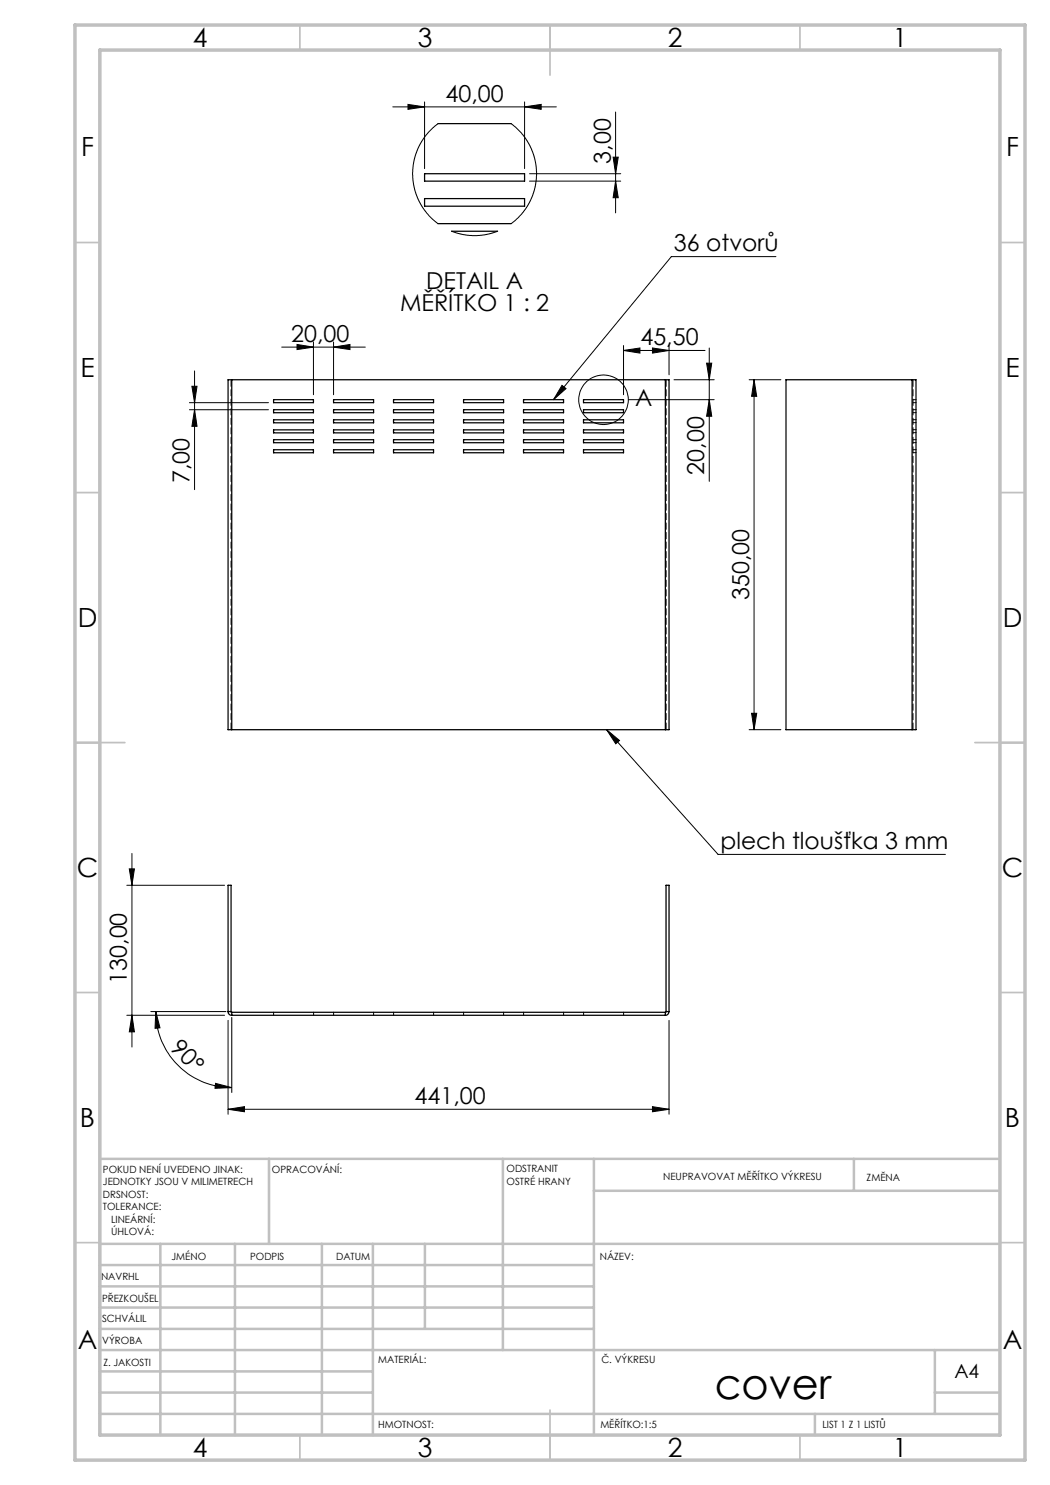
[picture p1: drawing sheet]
<svg xmlns="http://www.w3.org/2000/svg" width="210mm" height="297mm" viewBox="0 0 210 297" stroke-linecap="round" stroke-linejoin="round" font-family="sans-serif">
<g fill="none" stroke="#000" stroke-width=".2">
<path d="M78.6 21.4h32.7M81.6 20.9l3.3 .5-3.3 .5zM84.9 20.4v13.3M87.6 24.7l-1.9 1.8-1.7 2.4-1.1 2.9-.4 2.7 .2 2.5 .3 1.3 .7 1.8 1.6 2.5 1.2 1.2 1.1 .9M102.2 24.7l2.1 1.9 1.7 2.6 .9 2.4 .4 2.7-.3 3.1-.9 2.7-.7 1.2-1 1.5-2.2 1.9M104.9 21.4l3.3-.5v1zM104.9 20.4v13.3M105.9 36.2h18.2M105.9 34.7h18.2M122.6 31.4h1l-.5 3.3zM123.1 22.4v20.2M123.1 36.2l.5 3.3h-1z"/>
<path d="M90.3 46.2l2.1 .7 2 .2 2.5-.1 2.6-.8M155.2 51.3h-20.9l-23.6 28.6M38.4 77.3h1l-.5 3.2zM38.9 74.2v23.7M56.3 69.4h16.8M59.4 68.9l3.3 .5-3.3 .5zM62.7 68.4v10.5M66.7 69.4l3.3-.5v1zM66.7 68.4v10.5M112.4 77.1l.8 .6-2.5 2.2zM124.7 70.1l3.3-.5v1zM124.7 69.1v9.8"/>
<path d="M124.7 70.1h16.3M125.7 79.9h17.1M130.5 69.6l3.3 .5-3.3 .5zM133.8 69.1v5.9M134.8 75.9h8M141.3 72.6h1l-.4 3.3zM141.9 69.6v26.7M141.9 79.9l.4 3.4h-1zM149.8 75.9h6.4M150.8 75.9v70M150.8 75.9l.5 3.4h-1zM37.9 80.5h15.8"/>
<path d="M37.9 81.9h15.8M38.9 81.9l.5 3.4h-1zM121.3 145.9l2.6 2.2-.7 .7zM121.3 145.9l22.3 25h45.5M149.8 145.9h6.4M150.3 142.7h1l-.5 3.2zM25.4 177.1h19.5M25.9 173.8h1l-.5 3.3zM26.4 170.7v38.7M25.4 203.1h19.5M26.4 203.1l.5 3.3h-1zM30.2 202.3h15"/>
<path d="M31.2 202.3l.8 3.3-1 .1zM31.2 202.3a15.2 15.2 0 0 0 15.2 15.2M43.1 216.7l3.3 .8-3.4 .2zM45.6 204.1v18.7M46.4 203.5v15M133.8 204.1v18.7M45.6 221.9l3.3-.6v1.1zM45.6 221.9h88.2M130.5 221.3l3.3 .6-3.3 .5z"/>
<circle cx="120.7" cy="80" r="5"/>
</g>
<g fill="none" stroke="#c0c0c0" stroke-width=".35">
<path d="M60 5v5M110 5v10M160 5v5M15 48.5h5M200 48.5h5M15 98.5h5M200 98.5h5M15 148.5h10M195 148.5h10M15 198.5h5M200 198.5h5M15 248.5h5"/>
<path d="M200 248.5h5M60 287v5M110 282v10M160 287v5"/>
</g>
<g fill="none" stroke="#c0c0c0" stroke-width=".5">
<path d="M53.8 231.8v17M100.6 231.8v38.2M118.8 231.8v55.2M118.8 238.2h81.2M170.8 231.8v6.4M200 231.8h-180v55.2M20 248.8h180M20 257.3h98.8M20 253h98.8M32.1 248.8v38.2M47 248.8v38.2M64.4 248.8v38.2"/>
<path d="M74.6 248.8v38.2M85 248.8v17M20 265.8h98.8M20 261.5h98.8M20 278.5h54.6M20 274.3h54.6M20 270h180M187 278.5h13M187 270v12.8M20 282.8h180M163 282.8v4.2"/>
</g>
<path d="M15 5h190v287h-190zM20 10h180v277h-180z" fill="none" stroke="#c0c0c0" stroke-width=".7"/>
<g fill="#000">
<path d="M104.9 21.4l3.3-.5v1zM81.6 20.9l3.3 .5-3.3 .5z"/>
<path d="M59.4 68.9l3.3 .5-3.3 .5zM66.7 69.4l3.3-.5v1z"/>
<path d="M124.7 70.1l3.3-.5v1zM130.5 69.6l3.3 .5-3.3 .5zM45.6 221.9l3.3-.6v1.1zM130.5 221.3l3.3 .6-3.3 .5z"/>
<path d="M141.9 79.9l.4 3.4h-1zM141.3 72.6h1l-.4 3.3zM123.1 36.2l.5 3.3h-1zM122.6 31.4h1l-.5 3.3z"/>
<path d="M38.4 77.3h1l-.5 3.2zM38.9 81.9l.5 3.4h-1zM150.8 75.9l.5 3.4h-1zM150.3 142.7h1l-.5 3.2z"/>
<path d="M121.3 145.9l2.6 2.2-.7 .7zM112.4 77.1l.8 .6-2.5 2.2z"/>
<path d="M25.9 173.8h1l-.5 3.3zM26.4 203.1l.5 3.3h-1z"/>
<path d="M31.2 202.3l.8 3.3-1 .1zM43.1 216.7l3.3 .8-3.4 .2z"/>
</g>
<g fill="none" stroke="#000" stroke-width=".25">
<path d="M84.9 39.7h20v1.5h-20zM84.9 34.7h20v1.5h-20zM87.6 24.7h14.6M87.6 44.7h14.6M90.3 46.2h9.2M46.4 75.9h-.8v70h.8M46.4 75.9v70M46.4 75.9h86.7M54.7 79.9h8v.6h-8zM66.7 79.9h8v.6h-8zM78.7 79.9h8v.6h-8zM92.7 79.9h8v.6h-8z"/>
<path d="M104.7 79.9h8v.6h-8zM116.7 79.9h8v.6h-8zM133.1 75.9h.7v70h-.7M133.1 75.9v70M182.4 75.9h.8v70h-.8M182.4 75.9h-25.2v70h25.2M182.4 75.9v70M54.7 81.9h8v.6h-8zM54.7 84h8v.6h-8zM54.7 86h8v.6h-8zM54.7 87.9h8v.6h-8zM54.7 90h8v.6h-8z"/>
<path d="M66.7 81.9h8v.6h-8zM66.7 86h8v.6h-8zM66.7 84h8v.6h-8zM66.7 87.9h8v.6h-8zM66.7 90h8v.6h-8zM78.7 81.9h8v.6h-8zM78.7 84h8v.6h-8zM78.7 86h8v.6h-8zM78.7 87.9h8v.6h-8zM78.7 90h8v.6h-8zM92.7 81.9h8v.6h-8zM92.7 86h8v.6h-8z"/>
<path d="M92.7 84h8v.6h-8zM92.7 87.9h8v.6h-8zM92.7 90h8v.6h-8zM104.7 81.9h8v.6h-8zM104.7 86h8v.6h-8zM104.7 84h8v.6h-8zM104.7 87.9h8v.6h-8zM104.7 90h8v.6h-8zM116.7 81.9h8v.6h-8zM116.7 86h8v.6h-8zM116.7 84h8v.6h-8zM116.7 87.9h8v.6h-8z"/>
<path d="M116.7 90h8v.6h-8zM46.4 145.9h86.7M45.6 202.3a.72 .72 0 0 0 .8 .8M45.6 202.3v-25.2h.6v25.2M45.6 202.3h.6M46.2 202.3l.2 .2M46.4 202.5v.6M46.4 203.1h86.7M46.4 202.5h86.7M133.1 202.5v.6M133.2 202.3l-.1 .2M133.2 202.3v-25.2h.6v25.2"/>
<path d="M133.2 202.3h.6M133.8 202.3a.72 .72 0 0 1-.7 .8"/>
</g>
<path d="M133.2 75.9v70M182.6 75.9v70M46.2 145.9v-70" fill="none" stroke="#000" stroke-width=".2" stroke-dasharray="1.3 .6" stroke-dashoffset="-.1"/>
<g fill="none" stroke="#000" stroke-width=".2" stroke-dasharray="1.3 .6">
<path d="M182.6 79.9h.6M182.6 89.9h.6M182.6 90.5h.6M182.6 88.5h.6M182.6 84.5h.6M182.6 83.9h.6M182.6 87.9h.6M182.6 85.9h.6M182.6 86.5h.6M182.6 82.5h.6M182.6 80.5h.6M182.6 81.9h.6"/>
<path d="M54.7 202.5v.6M62.7 202.5v.6M66.7 202.5v.6M74.7 202.5v.6M78.7 202.5v.6M86.7 202.5v.6M92.7 202.5v.6M100.7 202.5v.6M104.7 202.5v.6M112.7 202.5v.6M116.7 202.5v.6M124.7 202.5v.6"/>
</g>
<text font-size="8.5" x="142.9" y="279.7">cover</text>
<g font-size="5.3">
<text x="38.5" y="9.5">4</text>
<text x="83.5" y="9.5">3</text>
<text x="133.6" y="9.5">2</text>
<text x="178.6" y="9.5">1</text>
<text x="16.2" y="31.3">F</text>
<text x="201.2" y="31.3">F</text>
<text x="16.1" y="75.5">E</text>
<text x="201.1" y="75.5">E</text>
<text x="15.5" y="125.5">D</text>
<text x="200.5" y="125.5">D</text>
<text x="15.4" y="175.5">C</text>
<text x="200.4" y="175.5">C</text>
<text x="16" y="225.5">B</text>
<text x="201" y="225.5">B</text>
<text x="15.5" y="269.8">A</text>
<text x="200.5" y="269.8">A</text>
<text x="38.5" y="291.5">4</text>
<text x="83.5" y="291.5">3</text>
<text x="133.6" y="291.5">2</text>
<text x="178.6" y="291.5">1</text>
</g>
<g font-size="4.7">
<text x="89.1" y="20.3">40,00</text>
<text x="122.1" y="32.7" transform="rotate(-90 122.1 32.7)">3,00</text>
<text x="134.8" y="50.3">36 otvorů</text>
<text x="85.3" y="57.8">DETAIL A</text>
<text x="80" y="62.3">MĚŘÍTKO 1 : 2</text>
<text x="58.2" y="68.4">20,00</text>
<text x="128.1" y="69.1">45,50</text>
<text x="127.1" y="81.3">A</text>
<text x="140.8" y="94.9" transform="rotate(-90 140.8 94.9)">20,00</text>
<text x="37.9" y="96.6" transform="rotate(-90 37.9 96.6)">7,00</text>
<text x="149.8" y="120" transform="rotate(-90 149.8 120)">350,00</text>
<text x="144.1" y="169.8">plech tloušťka 3 mm</text>
<text x="25.4" y="196.7" transform="rotate(-90 25.4 196.7)">130,00</text>
<text x="33.8" y="209.8" transform="rotate(45 33.8 209.8)">90°</text>
<text x="82.9" y="220.8">441,00</text>
</g>
<text font-size="3.9" x="190.9" y="275.5">A4</text>
<g font-size="2">
<text x="20.6" y="234.6">POKUD NENÍ UVEDENO JINAK:</text>
<text x="20.6" y="237.1">JEDNOTKY JSOU V MILIMETRECH</text>
<text x="20.6" y="239.6">DRSNOST:</text>
<text x="54.4" y="234.6">OPRACOVÁNÍ:</text>
<text x="101.3" y="234.5">ODSTRANIT</text>
<text x="101.3" y="237">OSTRÉ HRANY</text>
<text x="132.6" y="236">NEUPRAVOVAT MĚŘÍTKO VÝKRESU</text>
<text x="173.3" y="236.2">ZMĚNA</text>
<text x="20.6" y="242.1">TOLERANCE:</text>
<text x="22.2" y="244.6">LINEÁRNÍ:</text>
<text x="22.2" y="247.1">ÚHLOVÁ:</text>
<text x="34.3" y="252">JMÉNO</text>
<text x="50" y="251.9">PODPIS</text>
<text x="67.2" y="251.9">DATUM</text>
<text x="120" y="251.9">NÁZEV:</text>
<text x="20.2" y="256.1">NAVRHL</text>
<text x="20.4" y="260.3">PŘEZKOUŠEL</text>
<text x="20.4" y="264.4">SCHVÁLIL</text>
<text x="20.5" y="268.8">VÝROBA</text>
<text x="20.7" y="273.1">Z. JAKOSTI</text>
<text x="75.6" y="272.5">MATERIÁL:</text>
<text x="120.3" y="272.5">Č. VÝKRESU</text>
<text x="75.6" y="285.5">HMOTNOST:</text>
<text x="120.1" y="285.6">MĚŘÍTKO:1:5</text>
<text x="164.5" y="285.6">LIST 1 Z 1 LISTŮ</text>
</g>
</svg>
